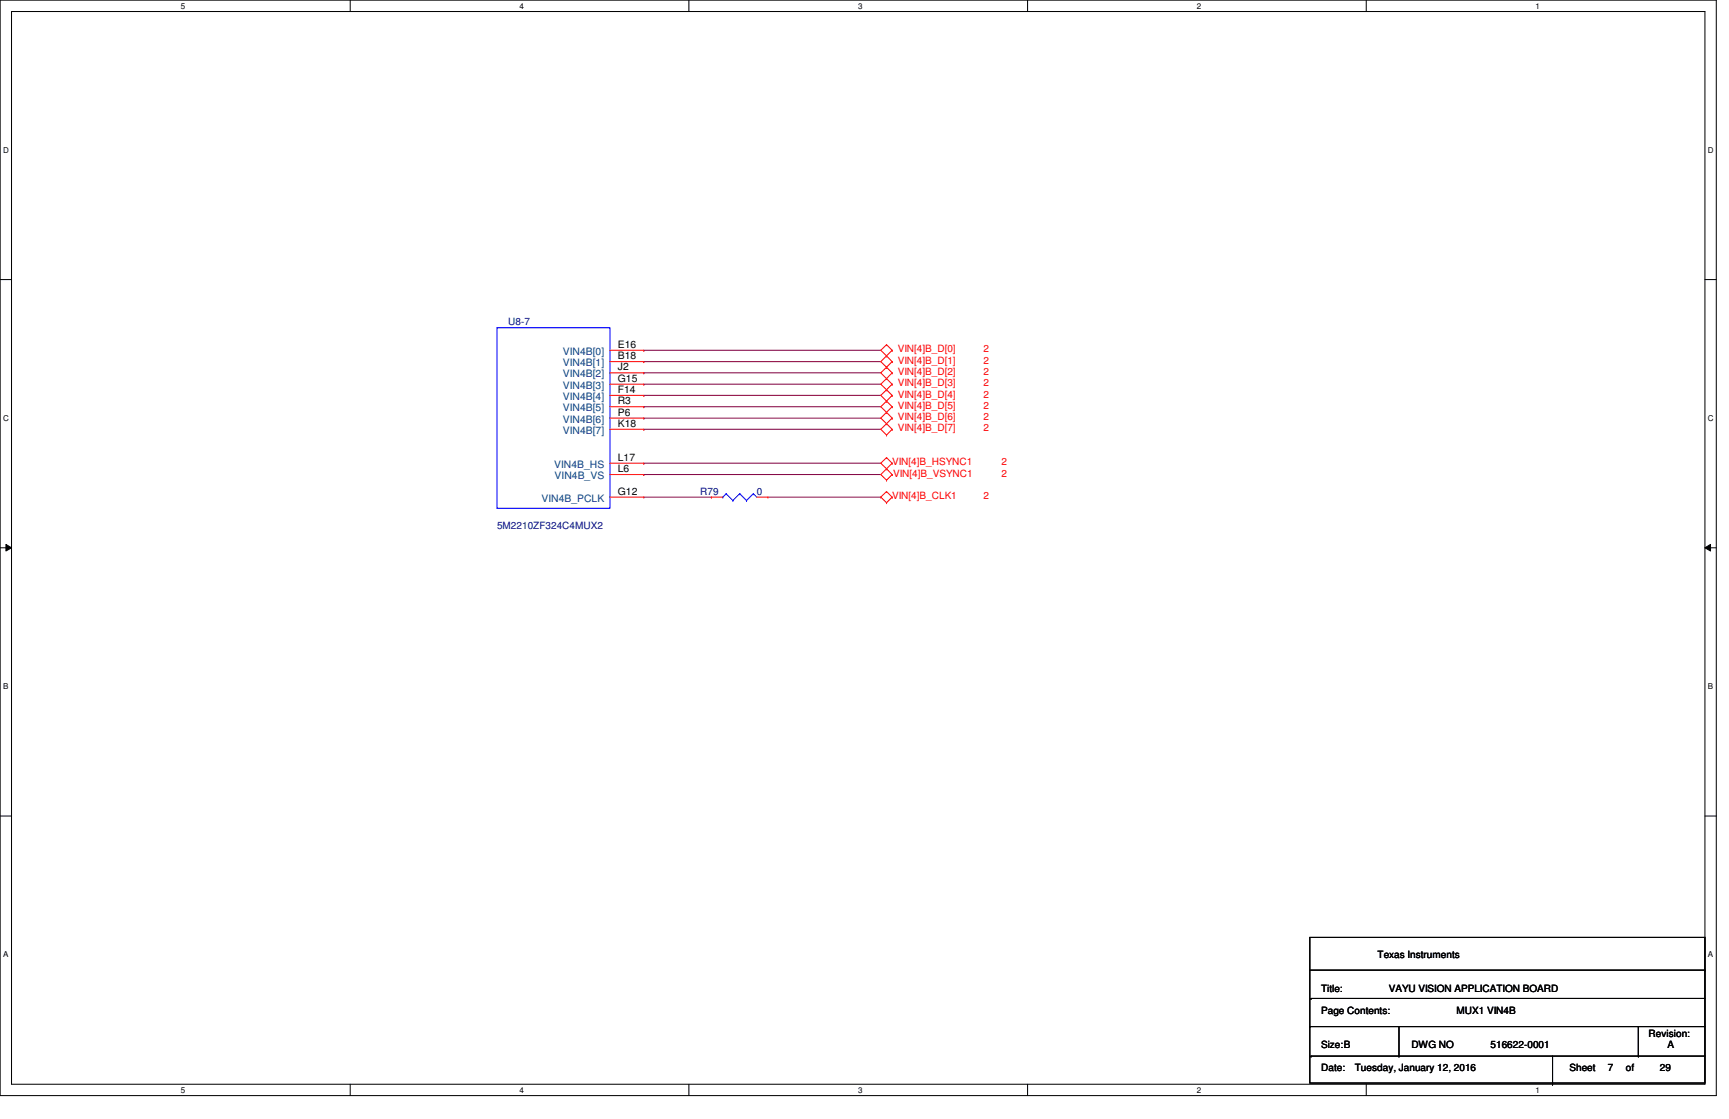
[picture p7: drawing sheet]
<svg xmlns="http://www.w3.org/2000/svg" width="432mm" height="279mm" viewBox="0 0 432 279" stroke-linecap="round" stroke-linejoin="round" font-family="sans-serif">
<path d="M0 0h428.6v273.6h-428.6zM2.9 2.9h422.9v267.8h-422.9z" fill="none" stroke="#000" stroke-width=".25"/>
<g fill="#fff">
<path d="M45.2 .4h1.1v2.2h-1.1z"/>
<path d="M45.2 271.1h1.1v2.2h-1.1z"/>
</g>
<path d="M87.5 0v2.9M87.5 270.7v2.9" fill="none" stroke="#000" stroke-width=".25"/>
<g fill="#fff">
<path d="M129.8 .4h1.1v2.2h-1.1z"/>
<path d="M129.8 271.1h1.1v2.2h-1.1z"/>
</g>
<path d="M172 0v2.9M172 270.7v2.9" fill="none" stroke="#000" stroke-width=".25"/>
<g fill="#fff">
<path d="M214.3 .4h1.1v2.2h-1.1z"/>
<path d="M214.3 271.1h1.1v2.2h-1.1z"/>
</g>
<path d="M256.6 0v2.9M256.6 270.7v2.9" fill="none" stroke="#000" stroke-width=".25"/>
<g fill="#fff">
<path d="M298.9 .4h1.1v2.2h-1.1z"/>
<path d="M298.9 271.1h1.1v2.2h-1.1z"/>
</g>
<path d="M341.2 0v2.9M341.2 270.7v2.9" fill="none" stroke="#000" stroke-width=".25"/>
<g fill="#fff">
<path d="M383.5 .4h1.1v2.2h-1.1z"/>
<path d="M383.5 271.1h1.1v2.2h-1.1z"/>
<path d="M.8 36.3h1.4v2.3h-1.4z"/>
<path d="M426.5 36.3h1.4v2.3h-1.4z"/>
<path d="M.8 103.3h1.4v2.2h-1.4z"/>
<path d="M426.5 103.3h1.4v2.2h-1.4z"/>
</g>
<path d="M0 69.8h2.9M425.8 69.8h2.8" fill="none" stroke="#000" stroke-width=".25"/>
<g fill="#fff">
<path d="M.8 170.2h1.3v2.3h-1.3z"/>
<path d="M426.5 170.2h1.3v2.3h-1.3z"/>
</g>
<path d="M0 136.8h2.9M1.5 135.9l1.4 .9-1.4 .8zM425.8 136.8l1.4-.9v1.7zM425.8 136.8h2.8" fill="none" stroke="#000" stroke-width=".25"/>
<path d="M1.5 135.9l1.4 .9-1.4 .8zM425.8 136.8l1.4-.9v1.7z" fill="#000"/>
<g fill="#fff">
<path d="M.8 237.2h1.3v2.2h-1.3z"/>
<path d="M426.5 237.2h1.3v2.2h-1.3z"/>
</g>
<g fill="none" stroke="#000" stroke-width=".25">
<path d="M0 203.8h2.9M425.8 203.8h2.8M327.1 234.1h98.7v36.3h-98.7zM327.1 256.3h.1M327.1 242.2h98.7M327.1 256.3h98.7M327.4 249.3h.1M327.4 249.3h98.4M349.4 256.3v7.4M409.2 256.3v7.4M425.8 242.2h.1M327.4 263.7h.1"/>
<path d="M327.4 263.7h98.4M349.4 263.7h.1M387.7 270.7h.1M387.7 263.7v7M409.2 263.7h.1"/>
</g>
<g fill="none" stroke="#800040" stroke-width=".25">
<path d="M160.8 87.5h.1M160.8 90.3h.1M160.8 93.1h.1M160.8 95.9h.1M160.8 98.7h.1M160.8 87.5h59.2M160.8 90.3h59.2M160.8 93.1h59.2M160.8 95.9h59.2M160.8 98.7h59.2M160.8 101.6h.1M160.8 104.4h.1"/>
<path d="M160.8 107.2h.1M160.8 115.7h.1M160.8 118.5h.1M160.8 101.6h59.2M160.8 104.4h59.2M160.8 107.2h59.2M160.8 115.7h59.2M160.8 118.5h59.2M160.8 124.1h16.9M177.7 124.1h.1M191.8 124.1h28.2M220 124.1h.1"/>
</g>
<g fill="none" stroke="#f00" stroke-width=".25">
<path d="M152.3 87.5h8.5M152.3 90.3h8.5M152.3 93.1h8.5M152.3 95.9h8.5M152.3 98.7h8.5M160.8 87.5h.1M160.8 90.3h.1M160.8 93.1h.1M160.8 95.9h.1M160.8 98.7h.1M221.4 86.1h.1M221.4 88.9h.1"/>
<path d="M221.4 97.3h.1M221.4 91.7h.1M221.4 94.5h.1M221.4 86.1l-1.4 1.4 1.4 1.4M221.4 86.1l1.4 1.4M221.4 97.3l-1.4 1.4 2.8 2.9M221.4 97.3l1.4 1.4M221.4 91.7l-1.4 1.4 2.8 2.8M221.4 91.7l1.4 1.4M221.4 88.9l1.4 1.4M221.4 94.5l-1.4 1.4 1.4 1.4M222.8 87.5h.1"/>
<path d="M222.8 98.7h.1M222.8 93.1h.1M222.8 90.3h.1M222.8 95.9h.1M222.8 87.5l-2.8 2.8 1.4 1.4M222.8 98.7l-1.4 1.5M222.8 93.1l-1.4 1.4M222.8 90.3l-1.4 1.4M222.8 95.9l-1.4 1.4M152.3 101.6h8.5M152.3 104.4h8.5M152.3 107.2h8.5"/>
<path d="M152.3 115.7h8.5M152.3 118.5h8.5M160.8 101.6h.1M160.8 104.4h.1M160.8 107.2h.1M160.8 115.7h.1M160.8 118.5h.1M221.4 103h.1M221.4 105.8h.1M221.4 100.2h.1M221.4 117.1h.1M221.4 119.9h.1"/>
<path d="M221.4 114.3h.1M221.4 108.6h.1M221.4 103l1.4 1.4M221.4 117.1l1.4 1.4M221.4 114.3l-1.4 1.4 1.4 1.4M221.4 114.3l1.4 1.4M221.4 105.8l-1.4 1.4 1.4 1.4M221.4 105.8l1.4 1.4M221.4 100.2l-1.4 1.4 1.4 1.4M222.8 104.4h.1M222.8 118.5h.1M222.8 115.7h.1"/>
<path d="M222.8 107.2h.1M222.8 101.6h.1M222.8 101.6l-2.8 2.8 1.4 1.4M222.8 104.4l-1.4 1.4M222.8 115.7l-2.8 2.8 1.4 1.4M222.8 118.5l-1.4 1.4M222.8 107.2l-1.4 1.4M152.3 124.1h8.5M160.8 124.1h.1M177.7 124.1h.1M177.7 124.1h2.8M189 124.1h2.8"/>
<path d="M191.8 124.1h.1M221.4 122.7h.1M221.4 125.5h.1M221.4 122.7l-1.4 1.4 1.4 1.4M221.4 122.7l1.4 1.4M222.8 124.1h.1M222.8 124.1l-1.4 1.4"/>
</g>
<g fill="none" stroke="#00f" stroke-width=".25">
<path d="M124.1 81.8h28.2v45.1h-28.2zM180.5 124.1h.1M181.4 123.3h.1M181.4 123.3l1.6 1.7M181.4 123.3l-.9 .8M183 125h.1M184.7 123.3h.1M184.7 123.3l1.7 1.7M184.7 123.3l-1.7 1.7M186.4 125h.1M188.1 123.3h.1M188.1 123.3l.9 .8"/>
<path d="M188.1 123.3l-1.7 1.7"/>
</g>
<g font-size="2.5" fill="#000080">
<text x="126.9" y="81.2">U8-7</text>
<text x="174.9" y="123.5">R79</text>
<text x="189" y="123.5">0</text>
<text x="124.1" y="132">5M2210ZF324C4MUX2</text>
</g>
<g font-size="2.5" fill="#004080">
<text x="140.5" y="88.6">VIN4B[0]</text>
<text x="140.5" y="91.4">VIN4B[1]</text>
<text x="140.5" y="94.2">VIN4B[2]</text>
<text x="140.5" y="97.1">VIN4B[3]</text>
<text x="140.5" y="99.9">VIN4B[4]</text>
<text x="140.5" y="102.7">VIN4B[5]</text>
<text x="140.5" y="105.5">VIN4B[6]</text>
<text x="140.5" y="108.3">VIN4B[7]</text>
<text x="138.4" y="116.8">VIN4B_HS</text>
<text x="138.5" y="119.6">VIN4B_VS</text>
<text x="135.2" y="125.3">VIN4B_PCLK</text>
</g>
<g font-size="2.5">
<text x="154.3" y="86.9">E16</text>
<text x="154.3" y="89.7">B18</text>
<text x="154.3" y="92.5">J2</text>
<text x="154.3" y="95.3">G15</text>
<text x="154.3" y="98.1">F14</text>
<text x="154.3" y="101">R3</text>
<text x="154.3" y="103.8">P6</text>
<text x="154.3" y="106.6">K18</text>
<text x="154.3" y="115.1">L17</text>
<text x="154.3" y="117.9">L6</text>
<text x="154.3" y="123.5">G12</text>
<text x="344" y="239.1">Texas Instruments</text>
<text x="329.9" y="247.6">Title:</text>
<text x="346.8" y="247.6">VAYU VISION APPLICATION BOARD</text>
<text x="329.9" y="253.2">Page Contents:</text>
<text x="363.8" y="253.2">MUX1 VIN4B</text>
<text x="329.9" y="261.7">Size:B</text>
<text x="352.5" y="261.7">DWG NO</text>
<text x="372.2" y="261.7">516622-0001</text>
<text x="411.7" y="258.9">Revision:</text>
<text x="416.5" y="261.7">A</text>
<text x="329.9" y="267.3">Date:</text>
<text x="338.4" y="267.3">Tuesday, January 12, 2016</text>
<text x="392" y="267.3">Sheet</text>
<text x="401.5" y="267.3">7</text>
<text x="406.1" y="267.3">of</text>
<text x="414.5" y="267.3">29</text>
</g>
<g font-size="2.5" fill="#f00">
<text x="224.2" y="88">VIN[4]B_D[0]</text>
<text x="245.6" y="88">2</text>
<text x="224.2" y="93.6">VIN[4]B_D[2]</text>
<text x="224.2" y="90.8">VIN[4]B_D[1]</text>
<text x="245.6" y="93.6">2</text>
<text x="245.6" y="90.8">2</text>
<text x="224.2" y="99.3">VIN[4]B_D[4]</text>
<text x="224.2" y="96.5">VIN[4]B_D[3]</text>
<text x="245.6" y="99.3">2</text>
<text x="245.6" y="96.5">2</text>
<text x="224.2" y="104.9">VIN[4]B_D[6]</text>
<text x="224.2" y="107.7">VIN[4]B_D[7]</text>
<text x="224.2" y="102.1">VIN[4]B_D[5]</text>
<text x="245.6" y="104.9">2</text>
<text x="245.6" y="107.7">2</text>
<text x="245.6" y="102.1">2</text>
<text x="222.8" y="116.2">VIN[4]B_HSYNC1</text>
<text x="223.1" y="119">VIN[4]B_VSYNC1</text>
<text x="250.1" y="116.2">2</text>
<text x="250.1" y="119">2</text>
<text x="222.8" y="124.7">VIN[4]B_CLK1</text>
<text x="245.6" y="124.7">2</text>
</g>
<g font-size="2">
<text x="45.2" y="2.2">5</text>
<text x="129.8" y="2.2">4</text>
<text x="214.3" y="2.2">3</text>
<text x="298.9" y="2.2">2</text>
<text x="383.5" y="2.2">1</text>
<text x=".8" y="38.1">D</text>
<text x="426.5" y="38.1">D</text>
<text x=".8" y="105.1">C</text>
<text x="426.5" y="105.1">C</text>
<text x=".8" y="172">B</text>
<text x="426.5" y="172">B</text>
<text x=".8" y="239">A</text>
<text x="426.5" y="239">A</text>
<text x="45.2" y="272.9">5</text>
<text x="129.8" y="272.9">4</text>
<text x="214.3" y="272.9">3</text>
<text x="298.9" y="272.9">2</text>
<text x="383.5" y="272.9">1</text>
</g>
</svg>
